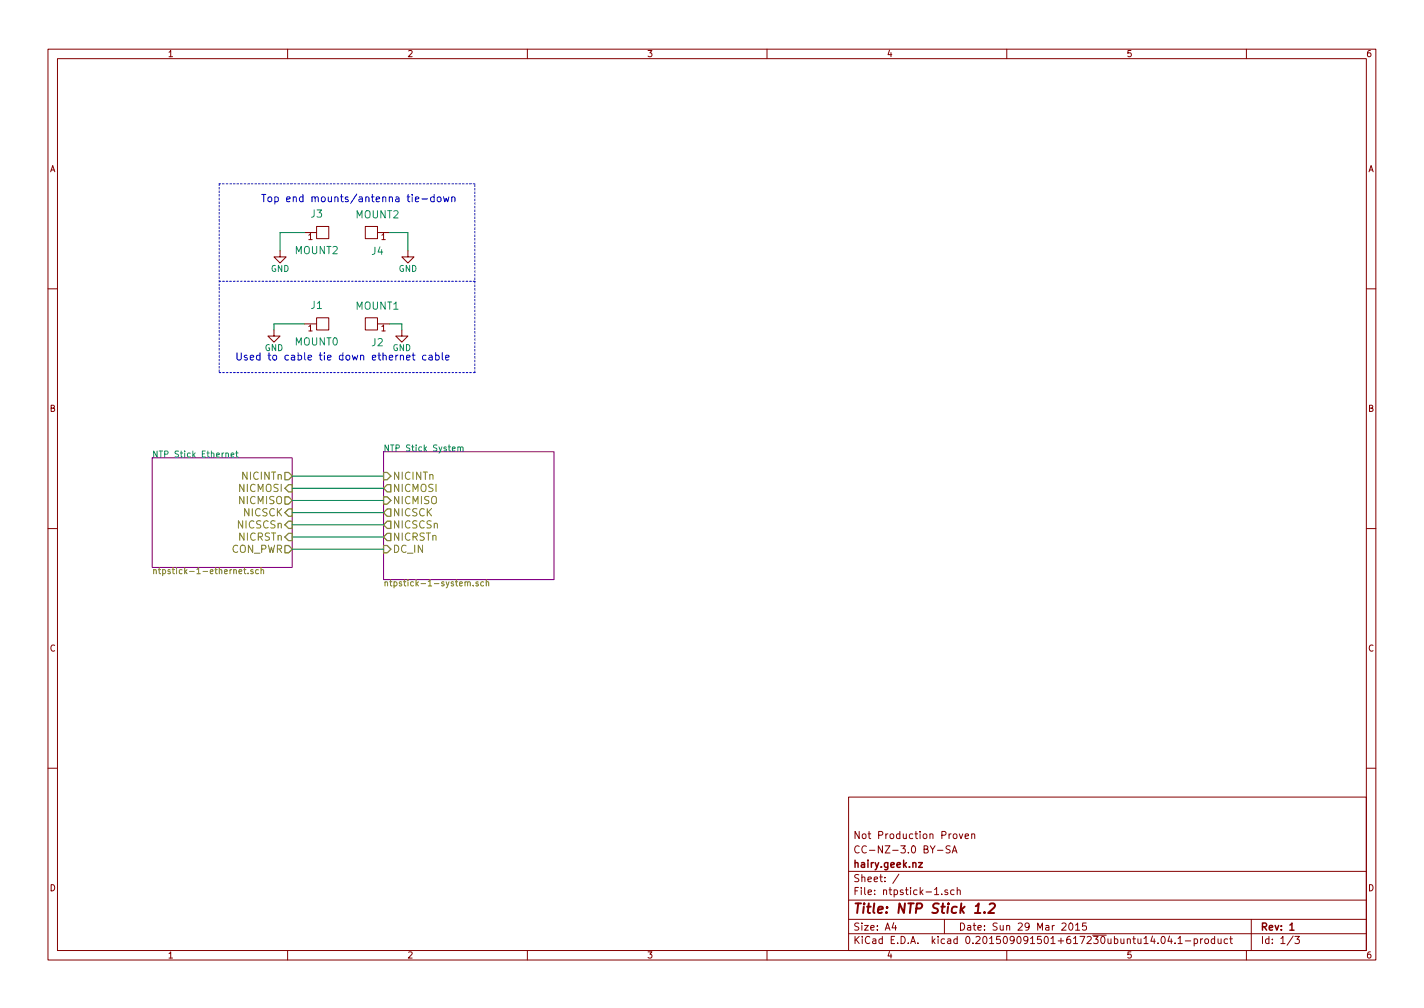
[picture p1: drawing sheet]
EESchema Schematic File Version 2
LIBS:power
LIBS:device
LIBS:transistors
LIBS:conn
LIBS:linear
LIBS:regul
LIBS:74xx
LIBS:cmos4000
LIBS:adc-dac
LIBS:memory
LIBS:xilinx
LIBS:special
LIBS:microcontrollers
LIBS:dsp
LIBS:microchip
LIBS:analog_switches
LIBS:motorola
LIBS:texas
LIBS:intel
LIBS:audio
LIBS:interface
LIBS:digital-audio
LIBS:philips
LIBS:display
LIBS:cypress
LIBS:siliconi
LIBS:opto
LIBS:atmel
LIBS:contrib
LIBS:valves
LIBS:w5500
LIBS:microchip-mac
LIBS:w_analog
LIBS:w_connectors
LIBS:w_logic
LIBS:w_memory
LIBS:w_opto
LIBS:w_relay
LIBS:w_rtx
LIBS:w_transistor
LIBS:hirose-fx2-100-2
LIBS:hirose
LIBS:halo-electronics
LIBS:tl2575
LIBS:lm2672
LIBS:ds3234
LIBS:ublox-gps
LIBS:sma_edge
LIBS:pcf2129at
LIBS:recom-power
LIBS:vcxo
LIBS:max5805baub+
LIBS:vcxo-7x5
LIBS:lmr16006
LIBS:tlv70xx
LIBS:ublox-max
LIBS:mcp4725
LIBS:pdi-ser
LIBS:ntpstick-1-cache
EELAYER 25 0
EELAYER END
$Descr A4 11693 8268
encoding utf-8
Sheet 1 3
Title "NTP Stick 1.2"
Date "Sun 29 Mar 2015"
Rev "1"
Comp "hairy.geek.nz"
Comment1 "CC-NZ-3.0 BY-SA"
Comment2 "Not Production Proven"
Comment3 ""
Comment4 ""
$EndDescr
$Sheet
S 1250 3750 1150 900 
U 525A0905
F0 "NTP Stick Ethernet" 50
F1 "ntpstick-1-ethernet.sch" 50
F2 "NICINTn" O R 2400 3900 60 
F3 "NICMOSI" I R 2400 4000 60 
F4 "NICMISO" O R 2400 4100 60 
F5 "NICSCK" I R 2400 4200 60 
F6 "NICSCSn" I R 2400 4300 60 
F7 "NICRSTn" I R 2400 4400 60 
F8 "CON_PWR" O R 2400 4500 60 
$EndSheet
$Sheet
S 3150 3700 1400 1050
U 525A3117
F0 "NTP Stick System" 50
F1 "ntpstick-1-system.sch" 50
F2 "NICINTn" I L 3150 3900 60 
F3 "NICSCSn" O L 3150 4300 60 
F4 "NICMOSI" O L 3150 4000 60 
F5 "NICMISO" I L 3150 4100 60 
F6 "NICSCK" O L 3150 4200 60 
F7 "DC_IN" I L 3150 4500 60 
F8 "NICRSTn" O L 3150 4400 60 
$EndSheet
Wire Wire Line
	2400 3900 3150 3900
Wire Wire Line
	2400 4000 3150 4000
Wire Wire Line
	2400 4100 3150 4100
Wire Wire Line
	2400 4200 3150 4200
Wire Wire Line
	2400 4300 3150 4300
Wire Wire Line
	2400 4500 3150 4500
$Comp
L HEADER_1 J1
U 1 1
P 2600 2650
F 0 "J1" H 2600 2800 60  0000 C CNN
F 1 "MOUNT0" H 2600 2500 60  0000 C CNN
F 2 "Screws:4-40-HOLE" H 2600 2650 60  0001 C CNN
F 3 "" H 2600 2650 60  0000 C CNN
	1    2600 2650
	1    0    0    -1  
$EndComp
$Comp
L HEADER_1 J2
U 1 1
P 3100 2650
F 0 "J2" H 3100 2800 60  0000 C CNN
F 1 "MOUNT1" H 3100 2500 60  0000 C CNN
F 2 "Screws:4-40-HOLE" H 3100 2650 60  0001 C CNN
F 3 "" H 3100 2650 60  0000 C CNN
	1    3100 2650
	-1   0    0    1   
$EndComp
Text Notes 3700 2950 2    60   ~ 0
Used to cable tie down ethernet cable
Wire Notes Line
	1800 1500 1800 3050
Wire Notes Line
	1800 3050 3900 3050
Wire Notes Line
	3900 3050 3900 1500
Wire Notes Line
	3900 2300 1800 2300
Wire Wire Line
	2400 4400 3150 4400
$Comp
L HEADER_1 J3
U 1 1
P 2600 1900
F 0 "J3" H 2600 2050 60  0000 C CNN
F 1 "MOUNT2" H 2600 1750 60  0000 C CNN
F 2 "Screws:4-40-HOLE" H 2600 1900 60  0001 C CNN
F 3 "" H 2600 1900 60  0000 C CNN
	1    2600 1900
	1    0    0    -1  
$EndComp
$Comp
L GND #PWR01
U 1 1
P 2300 2050
F 0 "#PWR01" H 2300 1800 50  0001 C CNN
F 1 "GND" H 2300 1900 50  0000 C CNN
F 2 "" H 2300 2050 60  0000 C CNN
F 3 "" H 2300 2050 60  0000 C CNN
	1    2300 2050
	1    0    0    -1  
$EndComp
Wire Wire Line
	2500 2650 2250 2650
$Comp
L GND #PWR02
U 1 1
P 2250 2700
F 0 "#PWR02" H 2250 2450 50  0001 C CNN
F 1 "GND" H 2250 2550 50  0000 C CNN
F 2 "" H 2250 2700 60  0000 C CNN
F 3 "" H 2250 2700 60  0000 C CNN
	1    2250 2700
	1    0    0    -1  
$EndComp
Wire Wire Line
	2250 2650 2250 2700
$Comp
L GND #PWR03
U 1 1
P 3300 2700
F 0 "#PWR03" H 3300 2450 50  0001 C CNN
F 1 "GND" H 3300 2550 50  0000 C CNN
F 2 "" H 3300 2700 60  0000 C CNN
F 3 "" H 3300 2700 60  0000 C CNN
	1    3300 2700
	1    0    0    -1  
$EndComp
Wire Wire Line
	3200 2650 3300 2650
Wire Wire Line
	3300 2650 3300 2700
$Comp
L HEADER_1 J4
U 1 1
P 3100 1900
F 0 "J4" H 3100 2050 60  0000 C CNN
F 1 "MOUNT2" H 3100 1750 60  0000 C CNN
F 2 "Screws:4-40-HOLE" H 3100 1900 60  0001 C CNN
F 3 "" H 3100 1900 60  0000 C CNN
	1    3100 1900
	-1   0    0    1   
$EndComp
Wire Wire Line
	2500 1900 2300 1900
Wire Wire Line
	2300 1900 2300 2050
$Comp
L GND #PWR04
U 1 1
P 3350 2050
F 0 "#PWR04" H 3350 1800 50  0001 C CNN
F 1 "GND" H 3350 1900 50  0000 C CNN
F 2 "" H 3350 2050 60  0000 C CNN
F 3 "" H 3350 2050 60  0000 C CNN
	1    3350 2050
	1    0    0    -1  
$EndComp
Wire Wire Line
	3200 1900 3350 1900
Wire Wire Line
	3350 1900 3350 2050
Text Notes 3750 1650 2    60   ~ 0
Top end mounts/antenna tie-down
Wire Notes Line
	3900 1500 1800 1500
$EndSCHEMATC
